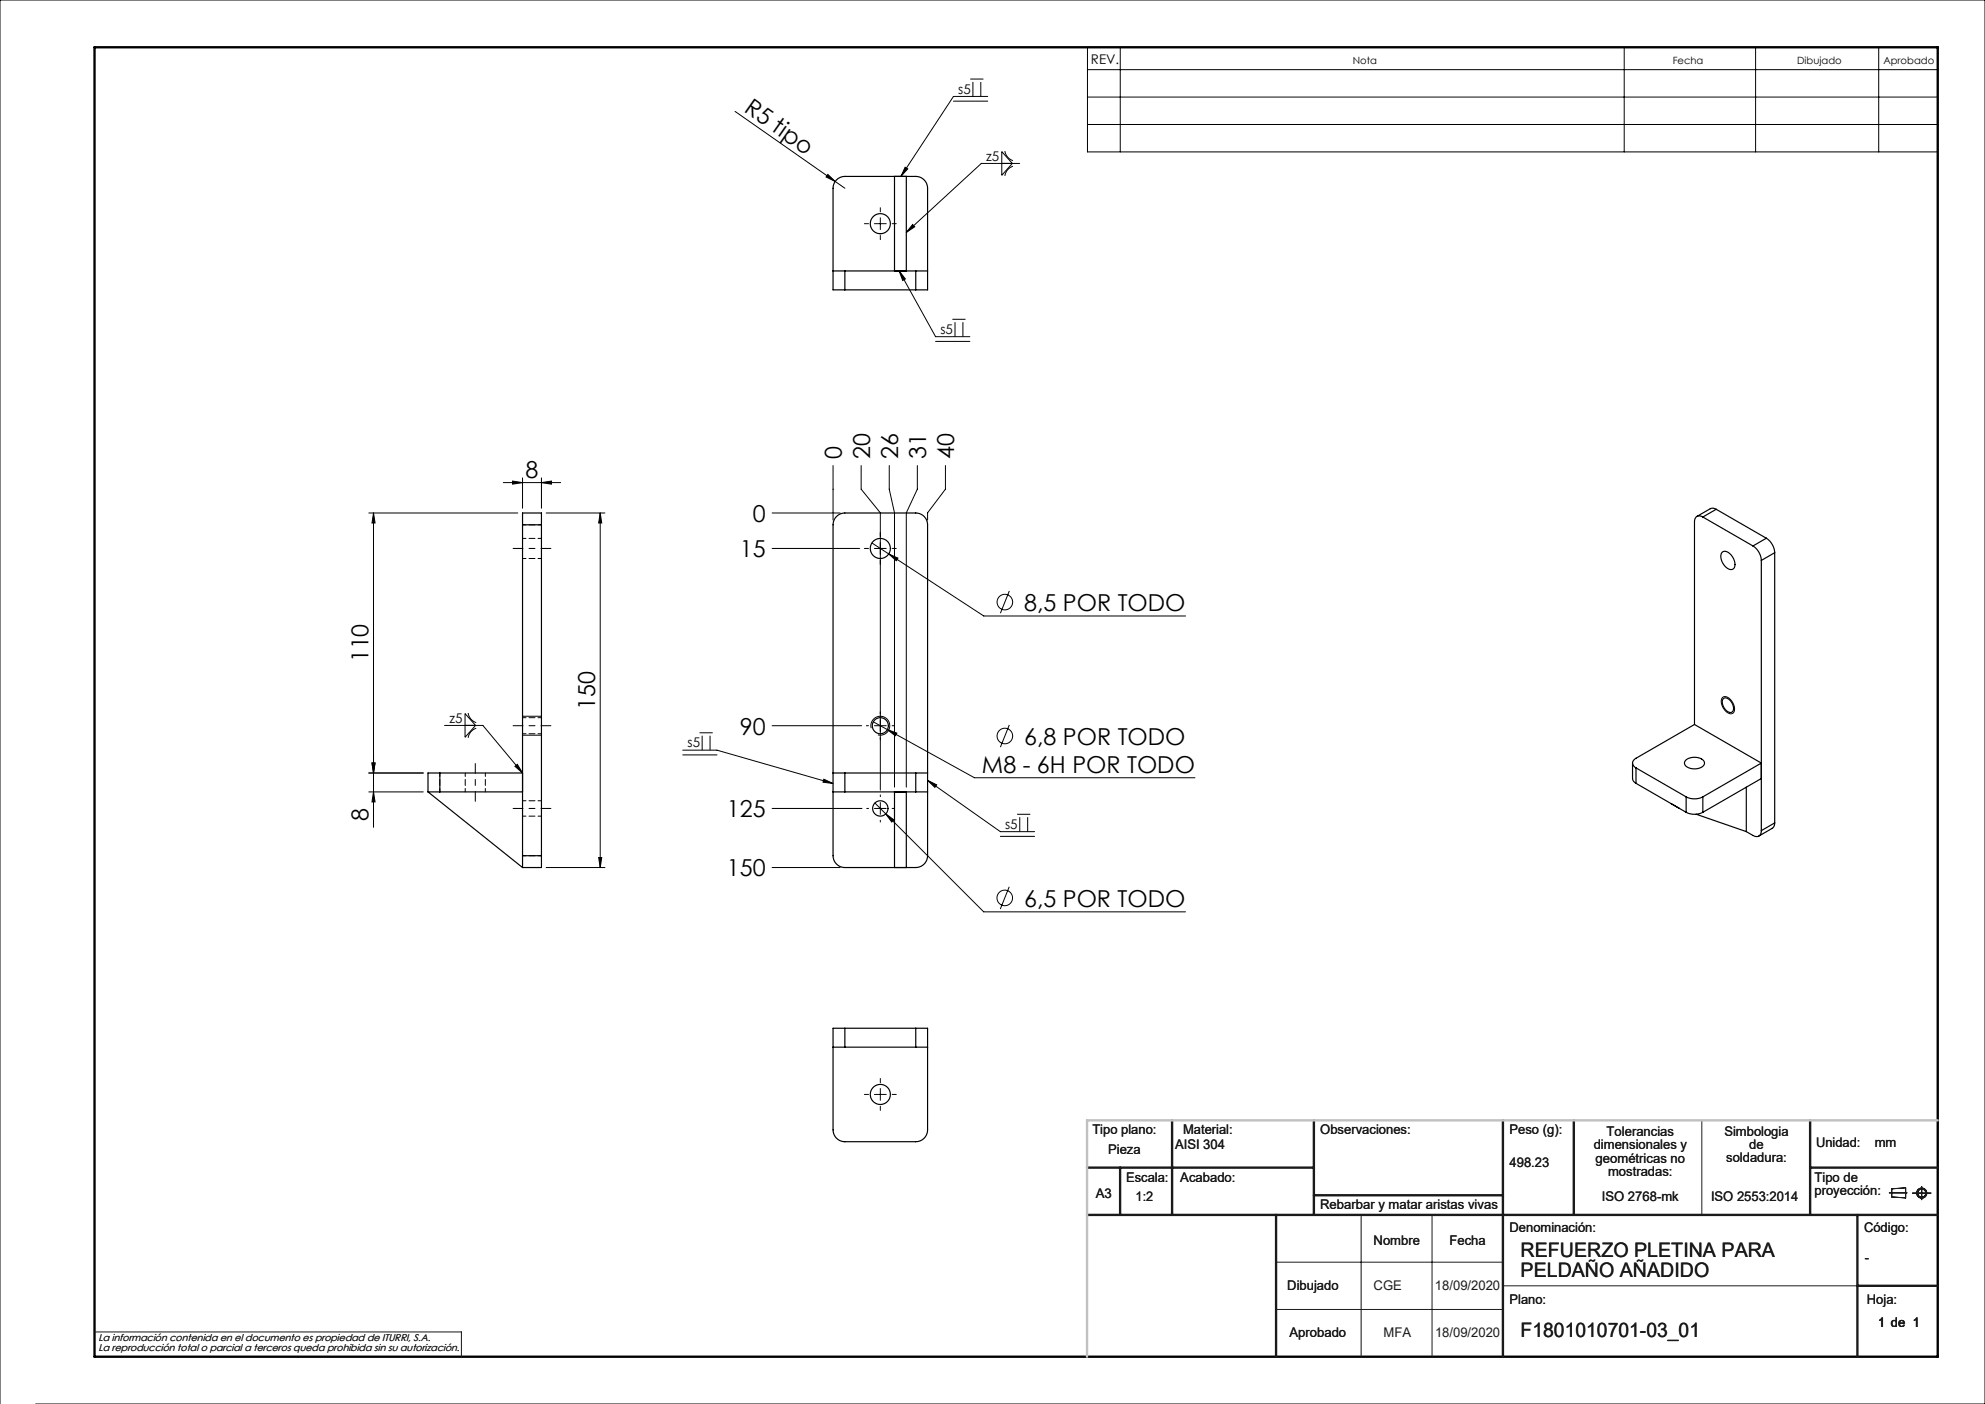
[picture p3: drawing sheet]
<svg xmlns="http://www.w3.org/2000/svg" width="420mm" height="297mm" viewBox="0 0 420 297" stroke-linecap="round" stroke-linejoin="round" font-family="sans-serif">
<g fill="none" stroke="#191924" stroke-width=".21">
<path d="M360.1 237v20M288 257v30M303 257v30M399.7 252.3h3.8M400.3 251.5l2.9-.2v2.1l-2.9-.2zM404.6 252.4h4M406.6 251v2.8M270 267h48M270 277h48M318 272h75M20 281.8h77.6v5.2"/>
<circle cx="406.6" cy="252.4" r="1.07"/>
<circle cx="406.6" cy="252.4" r=".86"/>
</g>
<g fill="none" stroke="#000" stroke-width=".21">
<path d="M205.3 16.7h2.8M205.9 17.3v3.1M207.5 17.3v3.1M230.1 10h179.9v22.1h-179.9zM230.1 14.7h179.9M237 10v22.1M343.7 10v22.1M371.5 10v22.1M397.5 10v22.1M155.5 23.6l23.3 16.2M175.2 36.9l1.5 1.5-1.9-1zM191.5 35.4l.6 .3-1.5 1.6z"/>
<path d="M201.7 21.4h7.3M209 20.4h-7.3l-11.1 16.9M212 32.1l2.2 2.5-2.2 2.5zM212.6 31.9a2.51 2.51 0 0 0 1.7 2.1M214.3 35.2a2.51 2.51 0 0 0-1.7 2M215.7 34.6h-8.1l-15.8 14.6M230.1 20.5h179.9M230.1 26.3h179.9M185 47.3h2.5M186.3 46.1v2.5M190.3 57.3l7.7 13.9h7.2M190.3 57.3l1.3 1.7-.6 .3z"/>
<path d="M193.1 47.5l.4 .5-1.7 1.2zM198 72.2h7.2M201.5 67.5h2.8M202.1 68.2v3M203.7 68.2v3M176.3 98.5v11.5M182.2 98.5v5l4.1 5v58.6M188.2 98.5v5l1.1 5v58M194.1 98.5v5l-2.3 5v58M200 98.5v5l-3.7 5v1.5M78 108.5h31.6M79 108.5v66.5"/>
<path d="M79 108.5l.4 2.1h-.7zM106.5 102.1h12.1M108.4 101.8l2.2 .3-2.2 .3zM110.6 101.1v6.4M114.6 102.1l2.1-.3v.6zM114.6 101.1v6.4M115.6 108.5h12.4M127 108.5v75M127 108.5l.3 2.1h-.6zM163.4 108.5h14.4M163.4 116h18.5M184.5 114.9l3.5 2.3"/>
<path d="M185 116h2.5M188 117.2l2 .9-.4 .5zM188 117.2l20.2 13.1h42.7M213.6 125l-1.9 4.7M94.1 153.5h8.1l8.4 10M98.4 151l2.2 2.5-2.2 2.5zM99.1 150.8a2.51 2.51 0 0 0 1.7 2.1M100.8 154a2.51 2.51 0 0 0-1.7 2.1M110.6 151.5h4M110.6 155.5h4M144.5 158.7h7.2l24.6 7M144.5 159.7h7.2"/>
<path d="M148 155h2.8M148.6 155.6v3.1M150.2 155.6v3.1M163.4 153.5h18.9M184.3 154a2 2 0 0 1 1.8-2.5 2 2 0 0 1 2.2 2.2 2 2 0 0 1-2.6 1.7M184.8 152.7l21.4 11.8h46.6M185 153.5h2.5M187.8 154.3l2 .8-.4 .5zM213.6 153.3l-1.9 4.7M364.5 147.5a1.73 1.73 0 0 1 2.2 1.3 1.37 1.37 0 0 1-.4 2.2 2.6 2.6 0 0 1-1.9-3.4zM78 167.5h11.6M78.7 161.4h.7l-.4 2.1z"/>
<path d="M79 167.5l.4 2.1h-.7zM89.6 163.5h-11.6M109 162.1l.5-.4 1.1 1.8zM163.4 171h19M174.3 164.8l2 .9-2.2-.2zM185 171h2.5M185.1 169.9l23 23h42.7M186.3 169.8v2.5M187.4 172.2l1.7 1.2-.4 .5zM196.3 165.1l15.4 10.8h7.2M196.3 165.1l1.9 .9-.4 .6zM211.7 176.9h7.2"/>
<path d="M215.2 172.3h2.8M215.8 172.9v3M217.4 172.9v3M115.6 183.5h12.4M126.7 181.4h.6l-.3 2.1zM163.4 183.5h14.4M213.5 187.6l-1.8 4.7M185 231.5h2.5M186.3 230.3v2.5M7.5 297h412.5v-297h-420v297"/>
<circle cx="212.6" cy="127.4" r="1.65"/>
<circle cx="212.6" cy="155.7" r="1.65"/>
<circle cx="212.6" cy="189.9" r="1.65"/>
</g>
<path d="M20 10h390v277h-390z" fill="none" stroke="#000" stroke-width=".5"/>
<g fill="none" stroke="#191924" stroke-width=".5">
<path d="M248 237v20M278 237v20M318 237v50M333 237v20M383 237v20M230 257h180M230 247h48M237 247v10M270 257v30M278 252.8h40M383 247h27M393 257v30"/>
<path d="M393 272h17"/>
</g>
<path d="M410 237h-180v50" fill="none" stroke="#c0c0c0" stroke-width=".5"/>
<g fill="none" stroke="#000" stroke-width=".21" stroke-dasharray="15.2 1.3 1.3 1.3">
<path d="M183.8 47.3h-.9M186.3 44.8v-.9M186.3 49.8v.9M188.8 47.3h.8M183.8 116h-.9M186.3 113.5v-.9M186.3 118.5v.9M188.8 116h.8M183.8 153.5h-.5M186.3 151v-.4M186.3 156v.5M188.8 153.5h.4"/>
<path d="M183.8 171h-.4M186.3 168.5v-.4M186.3 173.5v.4M188.8 171h.3M183.8 231.5h-.9M186.3 229v-.9M186.3 234v.9M188.8 231.5h.8"/>
</g>
<path d="M108.6 116h8M116.6 153.5h-8M100.6 169.5v-8M108.6 171h8" fill="none" stroke="#000" stroke-width=".21" stroke-dasharray="15.2 1.3 1.3 1.3" stroke-dashoffset="13.1"/>
<g fill="#000">
<path d="M175.2 36.9l1.5 1.5-1.9-1zM109 162.1l.5-.4 1.1 1.8z"/>
<path d="M193.1 47.5l.4 .5-1.7 1.2zM191.5 35.4l.6 .3-1.5 1.6zM190.3 57.3l1.3 1.7-.6 .3z"/>
<path d="M127 108.5l.3 2.1h-.6zM126.7 181.4h.6l-.3 2.1zM79 108.5l.4 2.1h-.7zM78.7 161.4h.7l-.4 2.1z"/>
<path d="M188 117.2l1.6 1.4 .4-.5zM187.8 154.3l1.6 1.3 .4-.5zM187.4 172.2l1.3 1.7 .4-.5zM108.4 101.8l2.2 .3-2.2 .3zM114.6 102.1l2.1-.3v.6z"/>
<path d="M79 167.5l.4 2.1h-.7zM78.7 161.4h.7l-.4 2.1z"/>
<path d="M174.3 164.8l2 .9-2.2-.2zM196.3 165.1l1.9 .9-.4 .6z"/>
</g>
<g fill="none" stroke="#000" stroke-width=".25">
<path d="M189.3 37.3v20M191.8 37.3v20M176.3 57.3h2.5M178.8 57.3v4M178.8 57.3h15M193.8 57.3h2.5M193.8 57.3v4M178.8 61.3h-2.5v-21.5a2.5 2.5 0 0 1 2.5-2.5h15a2.5 2.5 0 0 1 2.5 2.5v21.5h-2.5M178.8 61.3h15M110.6 111v-2.5h4v2.5M110.6 111h4M110.6 111v70"/>
<path d="M114.6 111v70M177 109.3l1-.7 .8-.1h15a2.5 2.5 0 0 1 2.5 2.5v70a2.5 2.5 0 0 1-2.5 2.5h-15a2.5 2.5 0 0 1-2.5-2.5v-70l.2-1.1zM360.3 109.4a1.08 1.08 0 0 0-1.3-.2 1.08 1.08 0 0 0-.5 1.2v42.9M360.3 109.4l10.6 6.1M363.1 107.7l-1-.2-3.1 1.7M363.1 107.7l-2.8 1.7M363.1 107.7l10.6 6.2M364.4 116.8a1.67 1.67 0 0 1 2.2 1.1 1.86 1.86 0 0 1 0 2.5 2.45 2.45 0 0 1-2.5-2.4v-.6zM370.9 115.5a3.9 3.9 0 0 1 1.8 3.1M372.7 118.6v57.1M373.7 113.9a3.9 3.9 0 0 1 1.8 3M373.7 113.9l-2.8 1.6"/>
<path d="M375.5 116.9l-2.8 1.7M375.5 116.9v57.2M358.5 153.3l-12.3 7.1a1.08 1.08 0 0 0-.8 1 1.08 1.08 0 0 0 .8 1M358.5 153.3l14.2 8.1-12.4 7.2M364.6 147.9a1.31 1.31 0 0 1 1.9 .9 1.37 1.37 0 0 1-.2 1.9 2.13 2.13 0 0 1-1.7-2.8zM90.6 167.5h2.5M90.6 167.5l20 16M93.1 163.5h-2.5v4M93.1 163.5h17.5M93.1 167.5h17.5M93.1 163.5v4M176.3 163.5h2.5"/>
<path d="M176.3 167.5h2.5M178.8 163.5v4M178.8 163.5h15M178.8 167.5h15M189.3 167.5v16M191.8 167.5v16M193.8 163.5h2.5M193.8 167.5h2.5M193.8 163.5v4M345.4 161.4l.1 3.5 .7 .8M346.2 162.4l10.6 6.2M346.2 162.4v3.3"/>
<path d="M346.2 165.7l10.6 6.1M356.7 160.8a2.9 2.9 0 0 1 3.9 .3 1.18 1.18 0 0 1-1.3 1.5 2.5 2.5 0 0 1-2.9-1l.1-.4zM356.8 168.6a3.9 3.9 0 0 0 3.5 0M356.8 171.8a3.9 3.9 0 0 0 3.5 0M356.8 168.6v3.2M358.9 172.2l10.6 3.7M360.3 168.6v3.2M369.5 166.5v9.4M372.7 175.7a1.08 1.08 0 0 1-.5 1.2 1.08 1.08 0 0 1-1.3-.2l-1.4-.8M372.7 164.7l-12.4 7.1M375.5 174.1l-.3 1-3 1.8M375.5 174.1l-2.8 1.6"/>
<path d="M110.6 181v2.5M110.6 181h4M114.6 181v2.5h-4M178.8 217.5h-2.5v21.5a2.5 2.5 0 0 0 2.5 2.5h15a2.5 2.5 0 0 0 2.5-2.5v-21.5h-2.5M178.8 217.5v4M178.8 217.5h15M193.8 217.5v4M176.3 221.5h2.5M178.8 221.5h15M193.8 221.5h2.5"/>
<circle cx="186.3" cy="47.3" r="2.12"/>
<circle cx="186.3" cy="116" r="2.12"/>
<circle cx="186.3" cy="153.5" r="1.7"/>
<circle cx="186.3" cy="171" r="1.63"/>
<circle cx="186.3" cy="231.5" r="2.13"/>
</g>
<path d="M110.6 111h4M110.6 118.1h4M114.6 113.9h-4M110.6 155.2h4M114.6 151.8h-4M93.1 167.5v-4M98.4 163.5v4M102.7 167.5v-4M110.6 172.6h4M114.6 169.4h-4M114.6 181h-4" fill="none" stroke="#000" stroke-width=".21" stroke-dasharray="1.3 .6" stroke-dashoffset=".5"/>
<g font-size="4.9">
<text x="157.2" y="23.5" transform="rotate(35 157.2 23.5)">R5 tipo</text>
<text x="111.2" y="101">8</text>
<text x="178.1" y="97.1" transform="rotate(-90 178.1 97.1)">0</text>
<text x="184.1" y="97.1" transform="rotate(-90 184.1 97.1)">20</text>
<text x="190" y="97.1" transform="rotate(-90 190 97.1)">26</text>
<text x="196" y="97.1" transform="rotate(-90 196 97.1)">31</text>
<text x="201.9" y="97.1" transform="rotate(-90 201.9 97.1)">40</text>
<text x="159.3" y="110.4">0</text>
<text x="156.5" y="117.9">15</text>
<text x="216.7" y="129.2">8,5 POR TODO</text>
<text x="78" y="140.1" transform="rotate(-90 78 140.1)">110</text>
<text x="125.9" y="150.1" transform="rotate(-90 125.9 150.1)">150</text>
<text x="156.5" y="155.4">90</text>
<text x="216.7" y="157.6">6,8 POR TODO</text>
<text x="207.8" y="163.5">M8 - 6H POR TODO</text>
<text x="78" y="173.7" transform="rotate(-90 78 173.7)">8</text>
<text x="153.8" y="172.9">125</text>
<text x="153.8" y="185.4">150</text>
<text x="216.7" y="191.8">6,5 POR TODO</text>
</g>
<g font-size="4.2" fill="#191924">
<text x="321.7" y="265.9">REFUERZO PLETINA PARA</text>
<text x="321.7" y="270.2">PELDAÑO AÑADIDO</text>
<text x="321.7" y="282.8">F1801010701-03_01</text>
</g>
<g font-size="2.8">
<text x="230.8" y="13.6">REV.</text>
<text x="202.8" y="19.8">s5</text>
<text x="208.7" y="34">z5</text>
<text x="199" y="70.6">s5</text>
<text x="95.1" y="152.8">z5</text>
<text x="145.5" y="158.1">s5</text>
<text x="212.7" y="175.3">s5</text>
</g>
<g font-size="2.8" fill="#191924">
<text x="231.1" y="239.9">Tipo plano:</text>
<text x="250.3" y="239.9">Material:</text>
<text x="279.3" y="239.9">Observaciones:</text>
<text x="319.4" y="239.9">Peso (g):</text>
<text x="234.5" y="244.1">Pieza</text>
<text x="248.6" y="243">AISI 304</text>
<text x="337.2" y="243.1">dimensionales y</text>
<text x="337.6" y="246">geométricas no</text>
<text x="339.9" y="240.3">Tolerancias</text>
<text x="364.9" y="240.2">Simbologia</text>
<text x="365.3" y="245.9">soldadura:</text>
<text x="370.1" y="243">de</text>
<text x="384.2" y="242.7">Unidad:</text>
<text x="396.7" y="242.7">mm</text>
<text x="238.3" y="250">Escala:</text>
<text x="249.7" y="250">Acabado:</text>
<text x="319.4" y="246.9">498.23</text>
<text x="340.2" y="248.8">mostradas:</text>
<text x="383.9" y="250">Tipo de</text>
<text x="231.9" y="253.4">A3</text>
<text x="240.3" y="254">1:2</text>
<text x="279.3" y="255.7">Rebarbar y matar aristas vivas</text>
<text x="338.9" y="254">ISO 2768-mk</text>
<text x="362" y="254">ISO 2553:2014</text>
<text x="383.9" y="252.8">proyección:</text>
<text x="290.6" y="263.3">Nombre</text>
<text x="306.7" y="263.3">Fecha</text>
<text x="319.4" y="260.6">Denominación:</text>
<text x="394.4" y="260.6">Código:</text>
<text x="394.6" y="266.9">-</text>
<text x="272.4" y="273">Dibujado</text>
<text x="290.6" y="273">CGE</text>
<text x="303.6" y="273">18/09/2020</text>
<text x="319.4" y="275.8">Plano:</text>
<text x="395" y="275.8">Hoja:</text>
<text x="397.4" y="280.6">1 de 1</text>
<text x="272.8" y="282.8">Aprobado</text>
<text x="292.7" y="282.8">MFA</text>
<text x="303.6" y="282.8">18/09/2020</text>
</g>
<g font-size="2.1">
<text x="286.2" y="13.6">Nota</text>
<text x="353.9" y="13.6">Fecha</text>
<text x="380.3" y="13.6">Dibujado</text>
<text x="398.5" y="13.6">Aprobado</text>
</g>
<g font-size="2.1" fill="#191924">
<text x="20.8" y="283.7">La información contenida en el documento es propiedad de ITURRI, S.A.</text>
<text x="20.8" y="285.7">La reproducción total o parcial a terceros queda prohibida sin su autorización.</text>
</g>
</svg>
